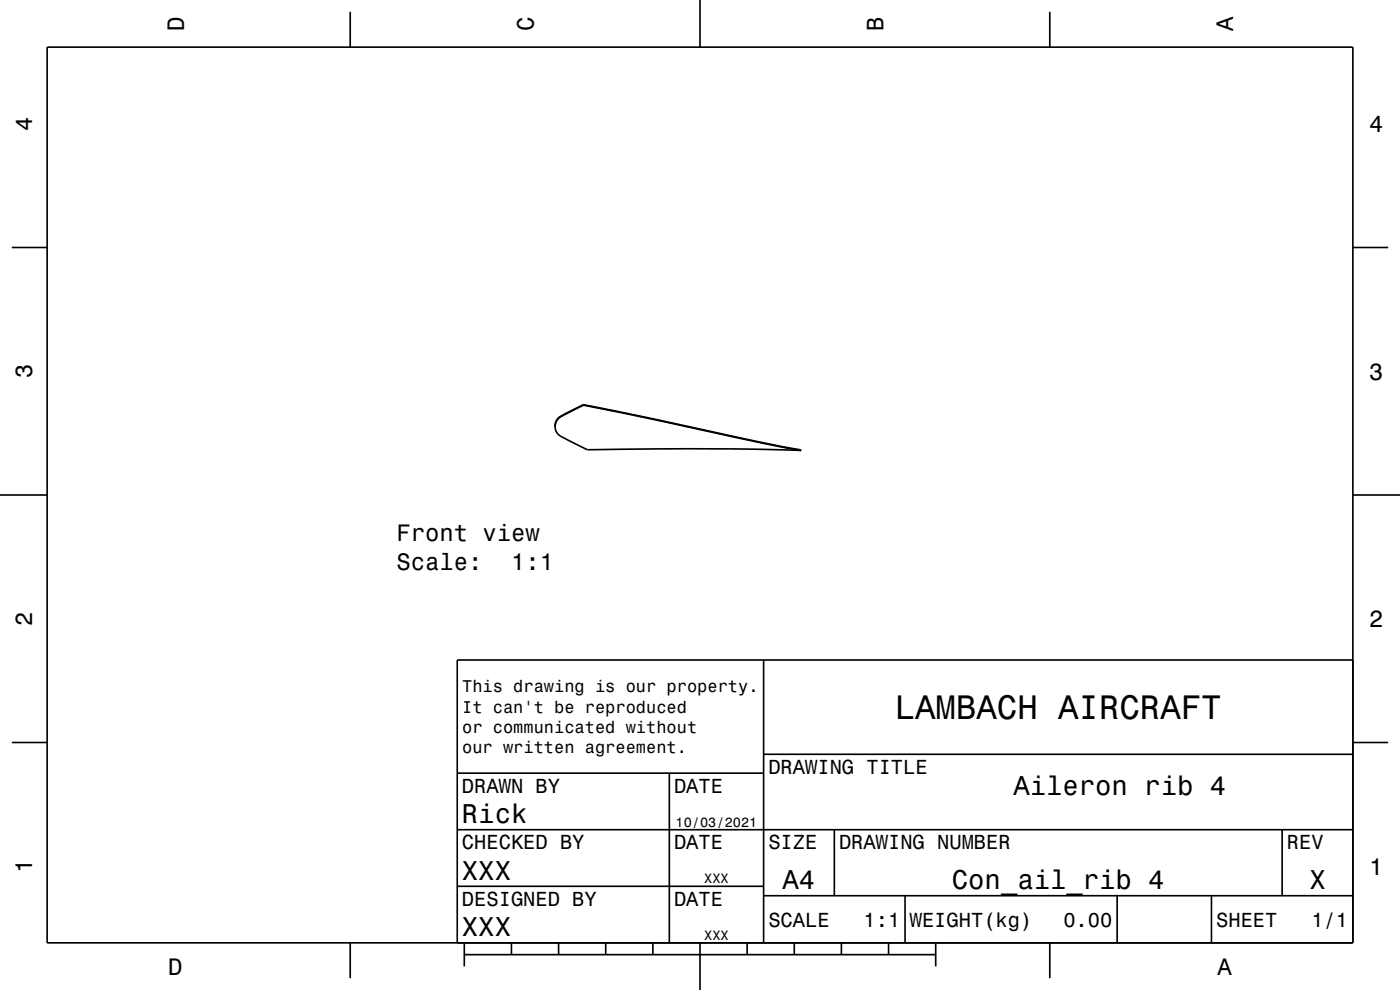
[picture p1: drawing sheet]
<svg xmlns="http://www.w3.org/2000/svg" width="297mm" height="210mm" viewBox="0 0 297 210" stroke-linecap="round" stroke-linejoin="round" font-family="sans-serif">
<g fill="none" stroke="#000" stroke-width=".35">
<path d="M10 10h277v190h-277zM74.3 2.5v7.5M148.5 0v10M222.7 2.5v7.5M2.5 52.5h7.5M287 52.5h7.5M117.8 90.7a3.1 3.1 0 0 0 2.3 2.5l4.5 2.2a928.7 928.7 0 0 1 45.4 .2M123.8 85.8l-2.5 1.3a10 10 0 0 0-3.2 2l-.3 .7v.9M123.8 85.9l-3.8 2a3.6 3.6 0 0 0-2.2 2.2v.6M123.8 85.9l14.9 3.1a605.2 605.2 0 0 0 31.3 6.6M123.8 85.9v-.1l12.3 2.5 24.7 5.4 8.9 1.7 .3 .2M0 105h10"/>
<path d="M287 105h10M162 140v60M287 140h-190v60M2.5 157.5h7.5M287 157.5h7.5M97 176h190M97 164h65M142 164v36M162 160h125M177 176v14M272 176v14M97 188h65"/>
<path d="M162 190h125M192 190v10M237 190v10M257 190v10M74.3 200v7.5M98.5 202.5h100M98.5 200v5M108.5 200v2.5M118.5 200v2.5M128.5 200v2.5M138.5 200v2.5M148.5 200v10"/>
<path d="M158.5 200v2.5M168.5 200v2.5M178.5 200v2.5M188.5 200v2.5M198.5 200v5M222.7 200v7.5"/>
</g>
<path d="M119 88.2v.2" fill="none" stroke="#000" stroke-width=".21"/>
<text font-size="7.2" x="189.8" y="152.6">LAMBACH AIRCRAFT</text>
<g font-size="5.8">
<text x="215" y="168.6">Aileron rib 4</text>
<text x="98" y="174.6">Rick</text>
<text x="98" y="186.6">XXX</text>
<text x="166" y="188.6">A4</text>
<text x="201.9" y="188.6">Con_ail_rib 4</text>
<text x="277.8" y="188.6">X</text>
<text x="98" y="198.6">XXX</text>
</g>
<g font-size="5">
<text x="39" y="6.5" transform="rotate(-90 39 6.5)">D</text>
<text x="113.2" y="6.5" transform="rotate(-90 113.2 6.5)">C</text>
<text x="187.4" y="6.5" transform="rotate(-90 187.4 6.5)">B</text>
<text x="261.6" y="6.5" transform="rotate(-90 261.6 6.5)">A</text>
<text x="6.8" y="27.8" transform="rotate(-90 6.8 27.8)">4</text>
<text x="290.5" y="28.1">4</text>
<text x="6.8" y="80.3" transform="rotate(-90 6.8 80.3)">3</text>
<text x="290.5" y="80.6">3</text>
<text x="84.1" y="114.8">Front view</text>
<text x="84.1" y="120.8">Scale:</text>
<text x="108.4" y="120.8">1:1</text>
<text x="6.8" y="132.8" transform="rotate(-90 6.8 132.8)">2</text>
<text x="290.5" y="133.1">2</text>
<text x="6.8" y="185.3" transform="rotate(-90 6.8 185.3)">1</text>
<text x="290.5" y="185.6">1</text>
<text x="35.7" y="206.8">D</text>
<text x="258.3" y="206.8">A</text>
</g>
<g font-size="4.3">
<text x="163" y="164.2">DRAWING TITLE</text>
<text x="98" y="168.2">DRAWN BY</text>
<text x="143" y="168.2">DATE</text>
<text x="98" y="180.2">CHECKED BY</text>
<text x="143" y="180.2">DATE</text>
<text x="163" y="180.2">SIZE</text>
<text x="178" y="180.2">DRAWING NUMBER</text>
<text x="273" y="180.2">REV</text>
<text x="98" y="192.2">DESIGNED BY</text>
<text x="143" y="192.2">DATE</text>
<text x="163" y="196.6">SCALE</text>
<text x="183.2" y="196.6">1:1</text>
<text x="193" y="196.6">WEIGHT(kg)</text>
<text x="225.6" y="196.6">0.00</text>
<text x="258" y="196.6">SHEET</text>
<text x="278.2" y="196.6">1/1</text>
</g>
<g font-size="3.6">
<text x="98.1" y="146.8">This drawing is our property.</text>
<text x="98.1" y="151.2">It can't be reproduced</text>
<text x="98.1" y="155.5">or communicated without</text>
<text x="98.1" y="159.8">our written agreement.</text>
</g>
<g font-size="2.9">
<text x="143.3" y="175.3">10/03/2021</text>
<text x="149.4" y="187.3">XXX</text>
<text x="149.4" y="199.3">XXX</text>
</g>
</svg>
